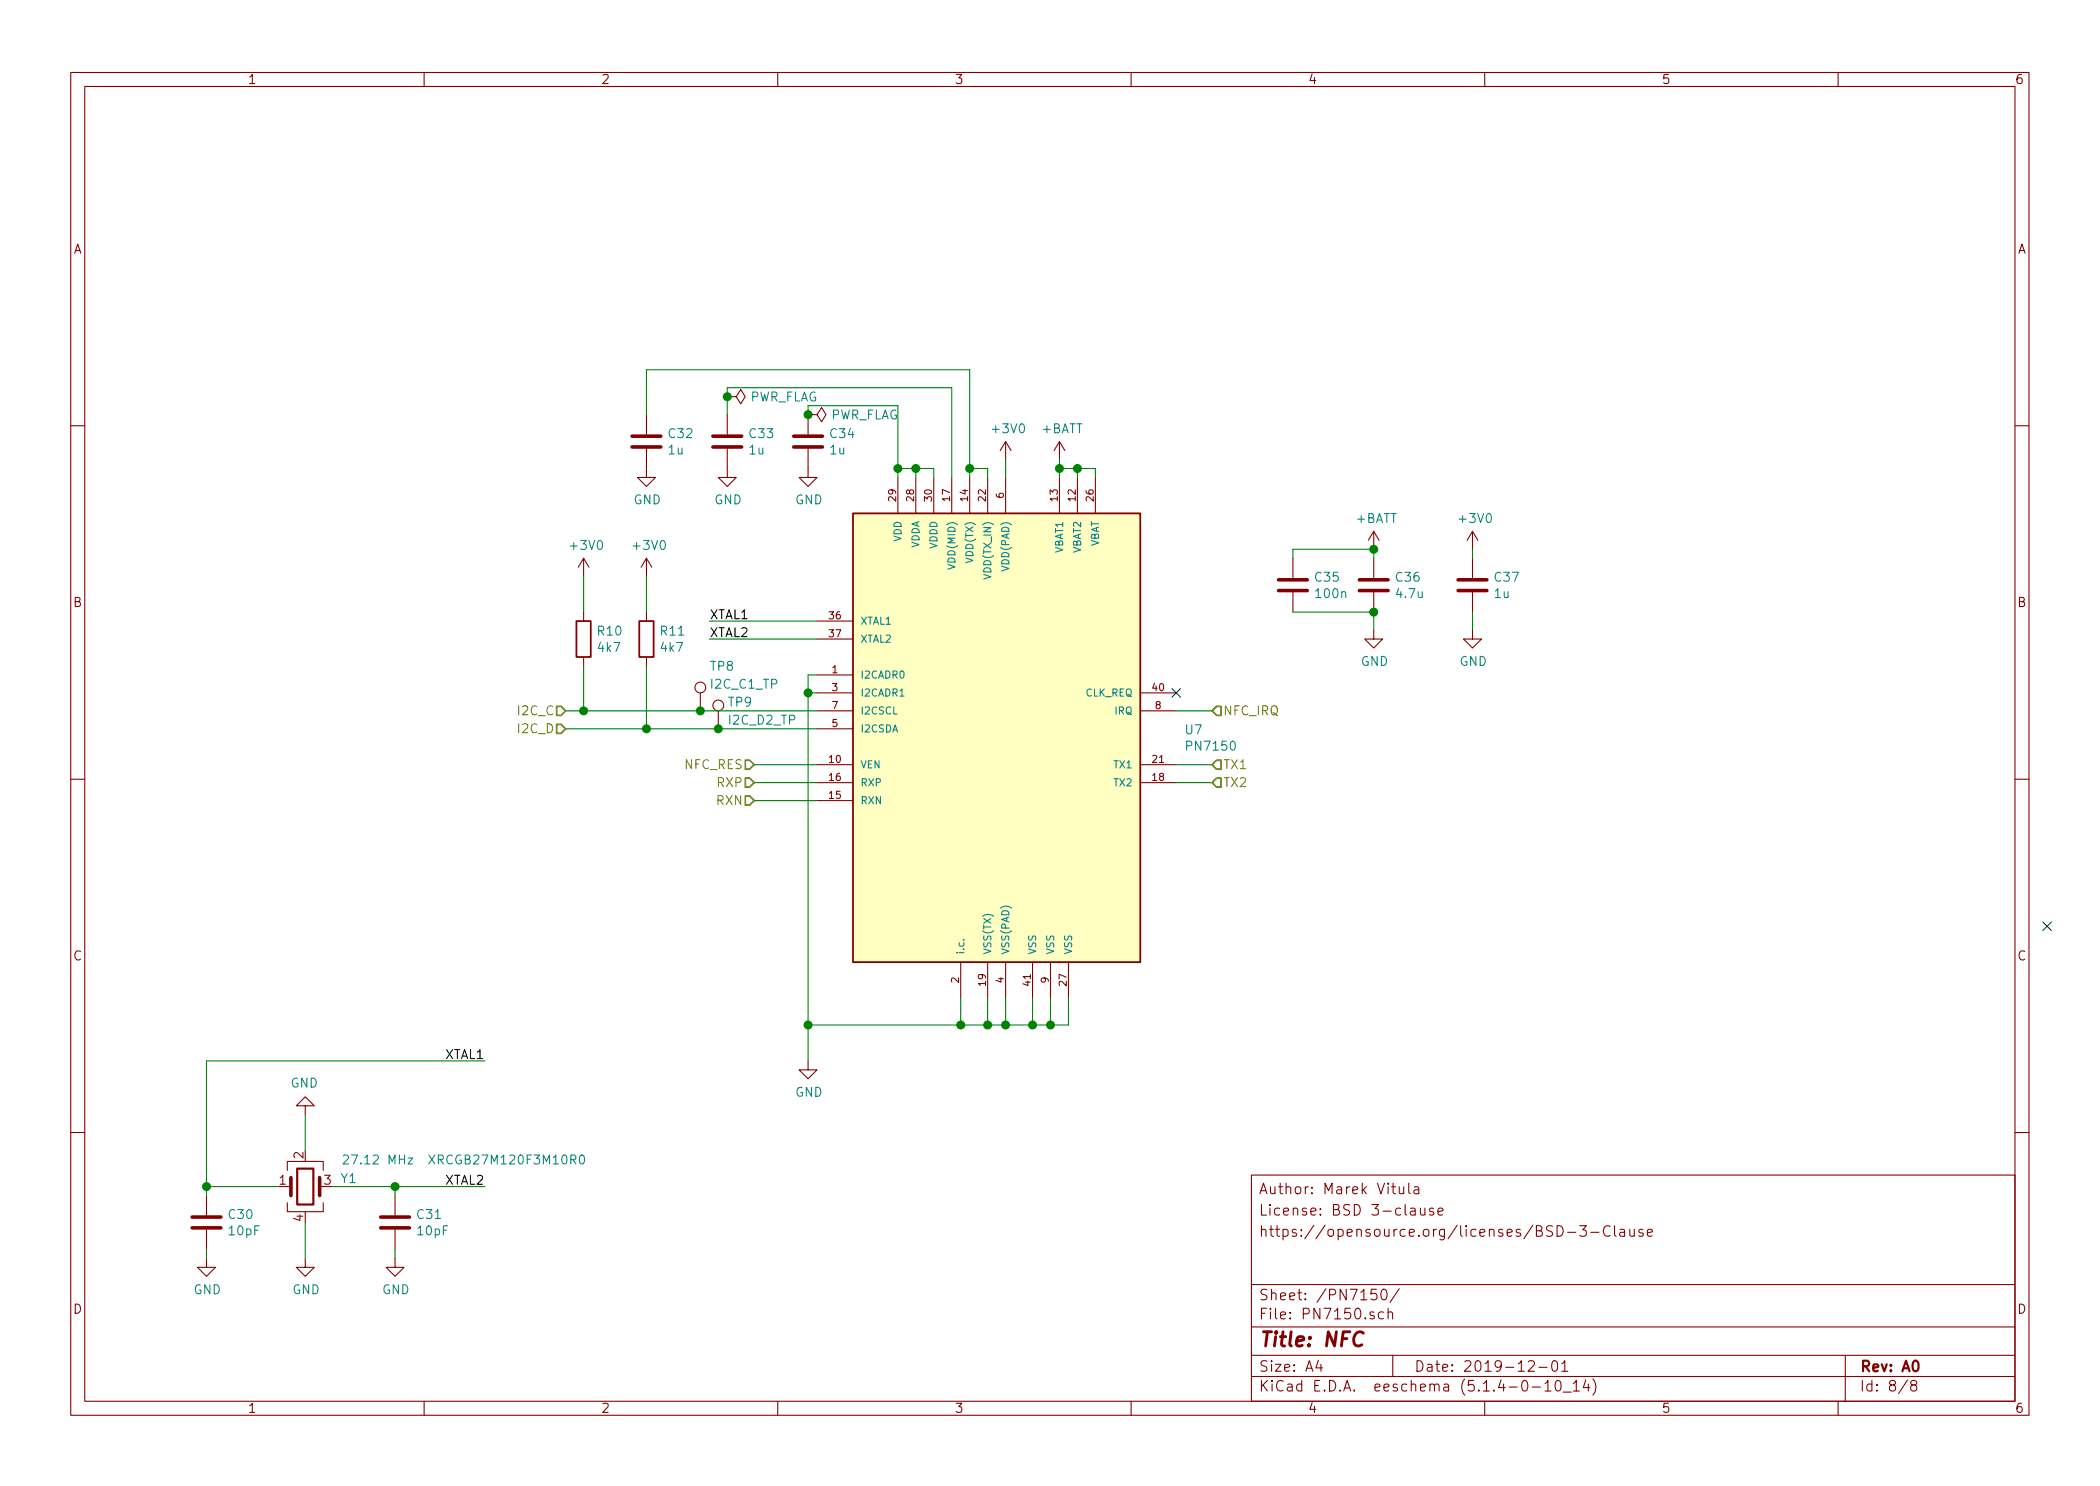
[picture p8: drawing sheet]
EESchema Schematic File Version 4
LIBS:smartlock-cache
EELAYER 30 0
EELAYER END
$Descr A4 11693 8268
encoding utf-8
Sheet 8 8
Title "NFC"
Date "2019-12-01"
Rev "A0"
Comp ""
Comment1 ""
Comment2 "https://opensource.org/licenses/BSD-3-Clause"
Comment3 "License: BSD 3-clause"
Comment4 "Author: Marek Vitula"
$EndDescr
$Comp
L Device:C C?
U 1 1
P 4500 2450
AR Path="/5DB6BA2D" Ref="C?"  Part="1" 
AR Path="/5DB55C35/5DB6BA2D" Ref="C34"  Part="1" 
F 0 "C34" H 4615 2496 50  0000 L CNN
F 1 "1u" H 4615 2405 50  0000 L CNN
F 2 "Capacitor_SMD:C_0805_2012Metric" H 4538 2300 50  0001 C CNN
F 3 "~" H 4500 2450 50  0001 C CNN
F 4 "C0805C105K8RACTU" H 4500 2450 50  0001 C CNN "manf#"
	1    4500 2450
	1    0    0    -1  
$EndComp
$Comp
L power:GND #PWR?
U 1 1
P 4500 2600
AR Path="/5DB6BA5B" Ref="#PWR?"  Part="1" 
AR Path="/5DB55C35/5DB6BA5B" Ref="#PWR060"  Part="1" 
F 0 "#PWR060" H 4500 2350 50  0001 C CNN
F 1 "GND" H 4505 2427 50  0000 C CNN
F 2 "" H 4500 2600 50  0001 C CNN
F 3 "" H 4500 2600 50  0001 C CNN
	1    4500 2600
	1    0    0    -1  
$EndComp
Text HLabel 3150 3950 0    50   Input ~ 0
I2C_C
Text HLabel 3150 4050 0    50   Input ~ 0
I2C_D
Text HLabel 6750 3950 2    50   Input ~ 0
NFC_IRQ
Text HLabel 6750 4250 2    50   Input ~ 0
TX1
Text HLabel 6750 4350 2    50   Input ~ 0
TX2
Text HLabel 4200 4250 0    50   Input ~ 0
NFC_RES
Text HLabel 4200 4350 0    50   Input ~ 0
RXP
Text HLabel 4200 4450 0    50   Input ~ 0
RXN
NoConn ~ 11400 5150
NoConn ~ 6550 3850
$Comp
L power:+BATT #PWR063
U 1 1
P 5900 2550
F 0 "#PWR063" H 5900 2400 50  0001 C CNN
F 1 "+BATT" H 5915 2723 50  0000 C CNN
F 2 "" H 5900 2550 50  0001 C CNN
F 3 "" H 5900 2550 50  0001 C CNN
	1    5900 2550
	1    0    0    -1  
$EndComp
Wire Wire Line
	5900 2650 5900 2600
Wire Wire Line
	6100 2600 6000 2600
Connection ~ 5900 2600
Wire Wire Line
	5900 2600 5900 2550
Wire Wire Line
	6000 2650 6000 2600
Connection ~ 6000 2600
Wire Wire Line
	6000 2600 5900 2600
$Comp
L power:+3V0 #PWR062
U 1 1
P 5600 2550
F 0 "#PWR062" H 5600 2400 50  0001 C CNN
F 1 "+3V0" H 5615 2723 50  0000 C CNN
F 2 "" H 5600 2550 50  0001 C CNN
F 3 "" H 5600 2550 50  0001 C CNN
	1    5600 2550
	1    0    0    -1  
$EndComp
Wire Wire Line
	4500 2300 4500 2250
Wire Wire Line
	4500 2250 5000 2250
Wire Wire Line
	5000 2250 5000 2600
$Comp
L Device:C C?
U 1 1
P 1150 6800
AR Path="/5DBFFBBF" Ref="C?"  Part="1" 
AR Path="/5DB55C35/5DBFFBBF" Ref="C30"  Part="1" 
F 0 "C30" H 1265 6846 50  0000 L CNN
F 1 "10pF" H 1265 6755 50  0000 L CNN
F 2 "Capacitor_SMD:C_0805_2012Metric" H 1188 6650 50  0001 C CNN
F 3 "~" H 1150 6800 50  0001 C CNN
F 4 "SQCFVA100JATME" H 1150 6800 50  0001 C CNN "#manf"
	1    1150 6800
	1    0    0    -1  
$EndComp
$Comp
L power:GND #PWR?
U 1 1
P 1150 7000
AR Path="/5DBFFBD2" Ref="#PWR?"  Part="1" 
AR Path="/5DB55C35/5DBFFBD2" Ref="#PWR054"  Part="1" 
F 0 "#PWR054" H 1150 6750 50  0001 C CNN
F 1 "GND" H 1155 6827 50  0000 C CNN
F 2 "" H 1150 7000 50  0001 C CNN
F 3 "" H 1150 7000 50  0001 C CNN
	1    1150 7000
	1    0    0    -1  
$EndComp
Wire Wire Line
	1850 6600 2200 6600
Wire Wire Line
	2200 6600 2200 6650
Wire Wire Line
	1550 6600 1150 6600
Wire Wire Line
	1150 6600 1150 6650
$Comp
L power:GND #PWR?
U 1 1
P 2200 7000
AR Path="/5DC05007" Ref="#PWR?"  Part="1" 
AR Path="/5DB55C35/5DC05007" Ref="#PWR055"  Part="1" 
F 0 "#PWR055" H 2200 6750 50  0001 C CNN
F 1 "GND" H 2205 6827 50  0000 C CNN
F 2 "" H 2200 7000 50  0001 C CNN
F 3 "" H 2200 7000 50  0001 C CNN
	1    2200 7000
	1    0    0    -1  
$EndComp
Wire Wire Line
	2200 6950 2200 7000
Wire Wire Line
	1150 6950 1150 7000
Wire Wire Line
	1150 6600 1150 5900
Wire Wire Line
	1150 5900 2700 5900
Connection ~ 1150 6600
Wire Wire Line
	2200 6600 2700 6600
Connection ~ 2200 6600
Text Label 2700 5900 2    50   ~ 0
XTAL1
Text Label 2700 6600 2    50   ~ 0
XTAL2
Wire Wire Line
	4550 3450 3950 3450
Wire Wire Line
	4550 3550 3950 3550
$Comp
L power:GND #PWR061
U 1 1
P 4500 5900
F 0 "#PWR061" H 4500 5650 50  0001 C CNN
F 1 "GND" H 4505 5727 50  0000 C CNN
F 2 "" H 4500 5900 50  0001 C CNN
F 3 "" H 4500 5900 50  0001 C CNN
	1    4500 5900
	1    0    0    -1  
$EndComp
Wire Wire Line
	4550 3750 4500 3750
Wire Wire Line
	4500 3750 4500 3850
Wire Wire Line
	4550 4250 4200 4250
Wire Wire Line
	4550 4350 4200 4350
Wire Wire Line
	4550 4450 4200 4450
Text Label 3950 3450 0    50   ~ 0
XTAL1
Text Label 3950 3550 0    50   ~ 0
XTAL2
Wire Wire Line
	6750 3950 6550 3950
Wire Wire Line
	6750 4250 6550 4250
Wire Wire Line
	6750 4350 6550 4350
Wire Wire Line
	6100 2650 6100 2600
$Comp
L Connector:TestPoint TP8
U 1 1
P 3900 3950
F 0 "TP8" H 3950 4200 50  0000 L CNN
F 1 "I2C_C1_TP" H 3950 4100 50  0000 L CNN
F 2 "TestPoint:TestPoint_Loop_D2.50mm_Drill1.0mm_LowProfile" H 4100 3950 50  0001 C CNN
F 3 "~" H 4100 3950 50  0001 C CNN
F 4 "1" H 3900 3950 50  0001 C CNN "DNP"
	1    3900 3950
	1    0    0    -1  
$EndComp
Wire Wire Line
	3900 3950 4550 3950
$Comp
L Connector:TestPoint TP9
U 1 1
P 4000 4050
F 0 "TP9" H 4050 4200 50  0000 L CNN
F 1 "I2C_D2_TP" H 4050 4100 50  0000 L CNN
F 2 "TestPoint:TestPoint_Loop_D2.50mm_Drill1.0mm_LowProfile" H 4200 4050 50  0001 C CNN
F 3 "~" H 4200 4050 50  0001 C CNN
F 4 "1" H 4000 4050 50  0001 C CNN "DNP"
	1    4000 4050
	1    0    0    -1  
$EndComp
Wire Wire Line
	4000 4050 4550 4050
Connection ~ 7650 3400
Wire Wire Line
	7200 3400 7650 3400
Wire Wire Line
	8200 3400 8200 3500
Wire Wire Line
	7650 3400 7650 3500
Connection ~ 7650 3050
Wire Wire Line
	7200 3050 7650 3050
Wire Wire Line
	7200 3050 7200 3100
$Comp
L Device:C C?
U 1 1
P 7200 3250
AR Path="/5DECC211" Ref="C?"  Part="1" 
AR Path="/5DB55C35/5DECC211" Ref="C35"  Part="1" 
F 0 "C35" H 7315 3296 50  0000 L CNN
F 1 "100n" H 7315 3205 50  0000 L CNN
F 2 "Capacitor_SMD:C_0805_2012Metric" H 7238 3100 50  0001 C CNN
F 3 "~" H 7200 3250 50  0001 C CNN
F 4 "C0805C104K8RACTU " H 7200 3250 50  0001 C CNN "manf#"
	1    7200 3250
	1    0    0    -1  
$EndComp
Wire Wire Line
	8200 3050 8200 3100
$Comp
L power:+3V0 #PWR066
U 1 1
P 8200 3050
F 0 "#PWR066" H 8200 2900 50  0001 C CNN
F 1 "+3V0" H 8215 3223 50  0000 C CNN
F 2 "" H 8200 3050 50  0001 C CNN
F 3 "" H 8200 3050 50  0001 C CNN
	1    8200 3050
	1    0    0    -1  
$EndComp
Wire Wire Line
	7650 3050 7650 3100
$Comp
L power:+BATT #PWR064
U 1 1
P 7650 3050
F 0 "#PWR064" H 7650 2900 50  0001 C CNN
F 1 "+BATT" H 7665 3223 50  0000 C CNN
F 2 "" H 7650 3050 50  0001 C CNN
F 3 "" H 7650 3050 50  0001 C CNN
	1    7650 3050
	1    0    0    -1  
$EndComp
$Comp
L power:GND #PWR?
U 1 1
P 8200 3500
AR Path="/5DB6BA61" Ref="#PWR?"  Part="1" 
AR Path="/5DB55C35/5DB6BA61" Ref="#PWR067"  Part="1" 
F 0 "#PWR067" H 8200 3250 50  0001 C CNN
F 1 "GND" H 8205 3327 50  0000 C CNN
F 2 "" H 8200 3500 50  0001 C CNN
F 3 "" H 8200 3500 50  0001 C CNN
	1    8200 3500
	1    0    0    -1  
$EndComp
$Comp
L power:GND #PWR?
U 1 1
P 7650 3500
AR Path="/5DB6BA55" Ref="#PWR?"  Part="1" 
AR Path="/5DB55C35/5DB6BA55" Ref="#PWR065"  Part="1" 
F 0 "#PWR065" H 7650 3250 50  0001 C CNN
F 1 "GND" H 7655 3327 50  0000 C CNN
F 2 "" H 7650 3500 50  0001 C CNN
F 3 "" H 7650 3500 50  0001 C CNN
	1    7650 3500
	1    0    0    -1  
$EndComp
$Comp
L Device:C C?
U 1 1
P 8200 3250
AR Path="/5DB6BA33" Ref="C?"  Part="1" 
AR Path="/5DB55C35/5DB6BA33" Ref="C37"  Part="1" 
F 0 "C37" H 8315 3296 50  0000 L CNN
F 1 "1u" H 8315 3205 50  0000 L CNN
F 2 "Capacitor_SMD:C_0805_2012Metric" H 8238 3100 50  0001 C CNN
F 3 "~" H 8200 3250 50  0001 C CNN
F 4 "C0805C105K8RACTU" H 8200 3250 50  0001 C CNN "manf#"
	1    8200 3250
	1    0    0    -1  
$EndComp
$Comp
L Device:C C?
U 1 1
P 7650 3250
AR Path="/5DB6BA27" Ref="C?"  Part="1" 
AR Path="/5DB55C35/5DB6BA27" Ref="C36"  Part="1" 
F 0 "C36" H 7765 3296 50  0000 L CNN
F 1 "4.7u" H 7765 3205 50  0000 L CNN
F 2 "Capacitor_SMD:C_0805_2012Metric" H 7688 3100 50  0001 C CNN
F 3 "~" H 7650 3250 50  0001 C CNN
F 4 "C0805C475K8PACTU" H 7650 3250 50  0001 C CNN "manf#"
	1    7650 3250
	1    0    0    -1  
$EndComp
Wire Wire Line
	3150 3950 3250 3950
Connection ~ 3900 3950
Connection ~ 4000 4050
Wire Wire Line
	3150 4050 3600 4050
$Comp
L Device:R R10
U 1 1
P 3250 3550
F 0 "R10" H 3320 3596 50  0000 L CNN
F 1 "4k7" H 3320 3505 50  0000 L CNN
F 2 "Resistor_SMD:R_0805_2012Metric" V 3180 3550 50  0001 C CNN
F 3 "~" H 3250 3550 50  0001 C CNN
F 4 "RT0805FRE134K7L" H 3250 3550 50  0001 C CNN "manf#"
	1    3250 3550
	1    0    0    -1  
$EndComp
$Comp
L Device:R R11
U 1 1
P 3600 3550
F 0 "R11" H 3670 3596 50  0000 L CNN
F 1 "4k7" H 3670 3505 50  0000 L CNN
F 2 "Resistor_SMD:R_0805_2012Metric" V 3530 3550 50  0001 C CNN
F 3 "~" H 3600 3550 50  0001 C CNN
F 4 "RT0805FRE134K7L" H 3600 3550 50  0001 C CNN "manf#"
	1    3600 3550
	1    0    0    -1  
$EndComp
Connection ~ 3600 4050
Wire Wire Line
	3600 4050 4000 4050
Connection ~ 3250 3950
Wire Wire Line
	3250 3950 3900 3950
$Comp
L power:+3V0 #PWR056
U 1 1
P 3250 3200
F 0 "#PWR056" H 3250 3050 50  0001 C CNN
F 1 "+3V0" H 3265 3373 50  0000 C CNN
F 2 "" H 3250 3200 50  0001 C CNN
F 3 "" H 3250 3200 50  0001 C CNN
	1    3250 3200
	1    0    0    -1  
$EndComp
$Comp
L power:+3V0 #PWR058
U 1 1
P 3600 3200
F 0 "#PWR058" H 3600 3050 50  0001 C CNN
F 1 "+3V0" H 3615 3373 50  0000 C CNN
F 2 "" H 3600 3200 50  0001 C CNN
F 3 "" H 3600 3200 50  0001 C CNN
	1    3600 3200
	1    0    0    -1  
$EndComp
Wire Wire Line
	3250 3200 3250 3400
Wire Wire Line
	3600 3200 3600 3400
Wire Wire Line
	3250 3700 3250 3950
Wire Wire Line
	3600 3700 3600 4050
Wire Wire Line
	4550 3850 4500 3850
Connection ~ 4500 3850
Wire Wire Line
	4500 3850 4500 5700
Wire Wire Line
	5350 5550 5350 5700
Wire Wire Line
	5350 5700 4500 5700
Connection ~ 4500 5700
Wire Wire Line
	4500 5700 4500 5900
Wire Wire Line
	5500 5550 5500 5700
Wire Wire Line
	5500 5700 5350 5700
Connection ~ 5350 5700
Wire Wire Line
	5600 5550 5600 5700
Wire Wire Line
	5600 5700 5500 5700
Connection ~ 5500 5700
Connection ~ 5600 5700
$Comp
L Device:C C?
U 1 1
P 4050 2450
AR Path="/5DF63B26" Ref="C?"  Part="1" 
AR Path="/5DB55C35/5DF63B26" Ref="C33"  Part="1" 
F 0 "C33" H 4165 2496 50  0000 L CNN
F 1 "1u" H 4165 2405 50  0000 L CNN
F 2 "Capacitor_SMD:C_0805_2012Metric" H 4088 2300 50  0001 C CNN
F 3 "~" H 4050 2450 50  0001 C CNN
F 4 "C0805C105K8RACTU" H 4050 2450 50  0001 C CNN "manf#"
	1    4050 2450
	1    0    0    -1  
$EndComp
$Comp
L power:GND #PWR?
U 1 1
P 4050 2600
AR Path="/5DF63B2C" Ref="#PWR?"  Part="1" 
AR Path="/5DB55C35/5DF63B2C" Ref="#PWR059"  Part="1" 
F 0 "#PWR059" H 4050 2350 50  0001 C CNN
F 1 "GND" H 4055 2427 50  0000 C CNN
F 2 "" H 4050 2600 50  0001 C CNN
F 3 "" H 4050 2600 50  0001 C CNN
	1    4050 2600
	1    0    0    -1  
$EndComp
Wire Wire Line
	4050 2150 5300 2150
Wire Wire Line
	5300 2150 5300 2650
Wire Wire Line
	4050 2150 4050 2200
Wire Wire Line
	5500 2600 5500 2650
Wire Wire Line
	5600 2550 5600 2650
$Comp
L Device:C C?
U 1 1
P 3600 2450
AR Path="/5DF6F131" Ref="C?"  Part="1" 
AR Path="/5DB55C35/5DF6F131" Ref="C32"  Part="1" 
F 0 "C32" H 3715 2496 50  0000 L CNN
F 1 "1u" H 3715 2405 50  0000 L CNN
F 2 "Capacitor_SMD:C_0805_2012Metric" H 3638 2300 50  0001 C CNN
F 3 "~" H 3600 2450 50  0001 C CNN
F 4 "C0805C105K8RACTU" H 3600 2450 50  0001 C CNN "manf#"
	1    3600 2450
	1    0    0    -1  
$EndComp
$Comp
L power:GND #PWR?
U 1 1
P 3600 2600
AR Path="/5DF6F137" Ref="#PWR?"  Part="1" 
AR Path="/5DB55C35/5DF6F137" Ref="#PWR057"  Part="1" 
F 0 "#PWR057" H 3600 2350 50  0001 C CNN
F 1 "GND" H 3605 2427 50  0000 C CNN
F 2 "" H 3600 2600 50  0001 C CNN
F 3 "" H 3600 2600 50  0001 C CNN
	1    3600 2600
	1    0    0    -1  
$EndComp
Wire Wire Line
	3600 2050 5400 2050
Wire Wire Line
	5400 2050 5400 2600
Wire Wire Line
	3600 2050 3600 2300
Wire Wire Line
	5500 2600 5400 2600
Connection ~ 5400 2600
Wire Wire Line
	5400 2600 5400 2650
Wire Wire Line
	5100 2650 5100 2600
Wire Wire Line
	5100 2600 5000 2600
Connection ~ 5000 2600
Wire Wire Line
	5000 2600 5000 2650
Wire Wire Line
	5200 2650 5200 2600
Wire Wire Line
	5200 2600 5100 2600
Connection ~ 5100 2600
$Comp
L PN7120:PN7150 U7
U 1 1
P 5550 4050
F 0 "U7" H 6594 4046 50  0000 L CNN
F 1 "PN7150" H 6594 3955 50  0000 L CNN
F 2 "Package_DFN_QFN:QFN-40-1EP_6x6mm_P0.5mm_EP4.6x4.6mm" H 6750 2850 50  0001 L BNN
F 3 "https://www.nxp.com/docs/en/data-sheet/PN7120.pdf" H 5350 3650 50  0001 L BNN
F 4 "PN7150B0HN/C11004Y" H 5550 4050 50  0001 C CNN "manf#"
	1    5550 4050
	1    0    0    -1  
$EndComp
Wire Wire Line
	5750 5700 5750 5550
Wire Wire Line
	5600 5700 5750 5700
Wire Wire Line
	5750 5700 5850 5700
Wire Wire Line
	5850 5700 5850 5550
Connection ~ 5750 5700
Wire Wire Line
	5850 5700 5950 5700
Wire Wire Line
	5950 5700 5950 5550
Connection ~ 5850 5700
$Comp
L power:PWR_FLAG #FLG02
U 1 1
P 4050 2200
F 0 "#FLG02" H 4050 2275 50  0001 C CNN
F 1 "PWR_FLAG" V 4050 2328 50  0000 L CNN
F 2 "" H 4050 2200 50  0001 C CNN
F 3 "~" H 4050 2200 50  0001 C CNN
	1    4050 2200
	0    1    1    0   
$EndComp
Connection ~ 4050 2200
Wire Wire Line
	4050 2200 4050 2300
$Comp
L power:PWR_FLAG #FLG03
U 1 1
P 4500 2300
F 0 "#FLG03" H 4500 2375 50  0001 C CNN
F 1 "PWR_FLAG" V 4500 2428 50  0000 L CNN
F 2 "" H 4500 2300 50  0001 C CNN
F 3 "~" H 4500 2300 50  0001 C CNN
	1    4500 2300
	0    1    1    0   
$EndComp
Connection ~ 4500 2300
$Comp
L Device:Crystal_GND24 Y1
U 1 1
P 1700 6600
F 0 "Y1" H 1894 6646 50  0000 L CNN
F 1 "27.12 MHz  XRCGB27M120F3M10R0" H 1900 6750 50  0000 L CNN
F 2 "Crystal:Crystal_SMD_2016-4Pin_2.0x1.6mm" H 1700 6600 50  0001 C CNN
F 3 "~" H 1700 6600 50  0001 C CNN
F 4 "XRCGB27M120F3M10R0" H 1700 6600 50  0001 C CNN "manf#"
	1    1700 6600
	1    0    0    -1  
$EndComp
$Comp
L power:GND #PWR?
U 1 1
P 1700 7000
AR Path="/5DE7FA13" Ref="#PWR?"  Part="1" 
AR Path="/5DB55C35/5DE7FA13" Ref="#PWR0101"  Part="1" 
F 0 "#PWR0101" H 1700 6750 50  0001 C CNN
F 1 "GND" H 1705 6827 50  0000 C CNN
F 2 "" H 1700 7000 50  0001 C CNN
F 3 "" H 1700 7000 50  0001 C CNN
	1    1700 7000
	1    0    0    -1  
$EndComp
Wire Wire Line
	1700 6800 1700 7000
$Comp
L power:GND #PWR?
U 1 1
P 1700 6200
AR Path="/5DE83154" Ref="#PWR?"  Part="1" 
AR Path="/5DB55C35/5DE83154" Ref="#PWR0102"  Part="1" 
F 0 "#PWR0102" H 1700 5950 50  0001 C CNN
F 1 "GND" H 1705 6027 50  0000 C CNN
F 2 "" H 1700 6200 50  0001 C CNN
F 3 "" H 1700 6200 50  0001 C CNN
	1    1700 6200
	-1   0    0    1   
$EndComp
Wire Wire Line
	1700 6400 1700 6200
$Comp
L Device:C C?
U 1 1
P 2200 6800
AR Path="/5DBFFBC5" Ref="C?"  Part="1" 
AR Path="/5DB55C35/5DBFFBC5" Ref="C31"  Part="1" 
F 0 "C31" H 2315 6846 50  0000 L CNN
F 1 "10pF" H 2315 6755 50  0000 L CNN
F 2 "Capacitor_SMD:C_0805_2012Metric" H 2238 6650 50  0001 C CNN
F 3 "~" H 2200 6800 50  0001 C CNN
F 4 "SQCFVA100JATME" H 2200 6800 50  0001 C CNN "manf#"
	1    2200 6800
	1    0    0    -1  
$EndComp
$EndSCHEMATC
